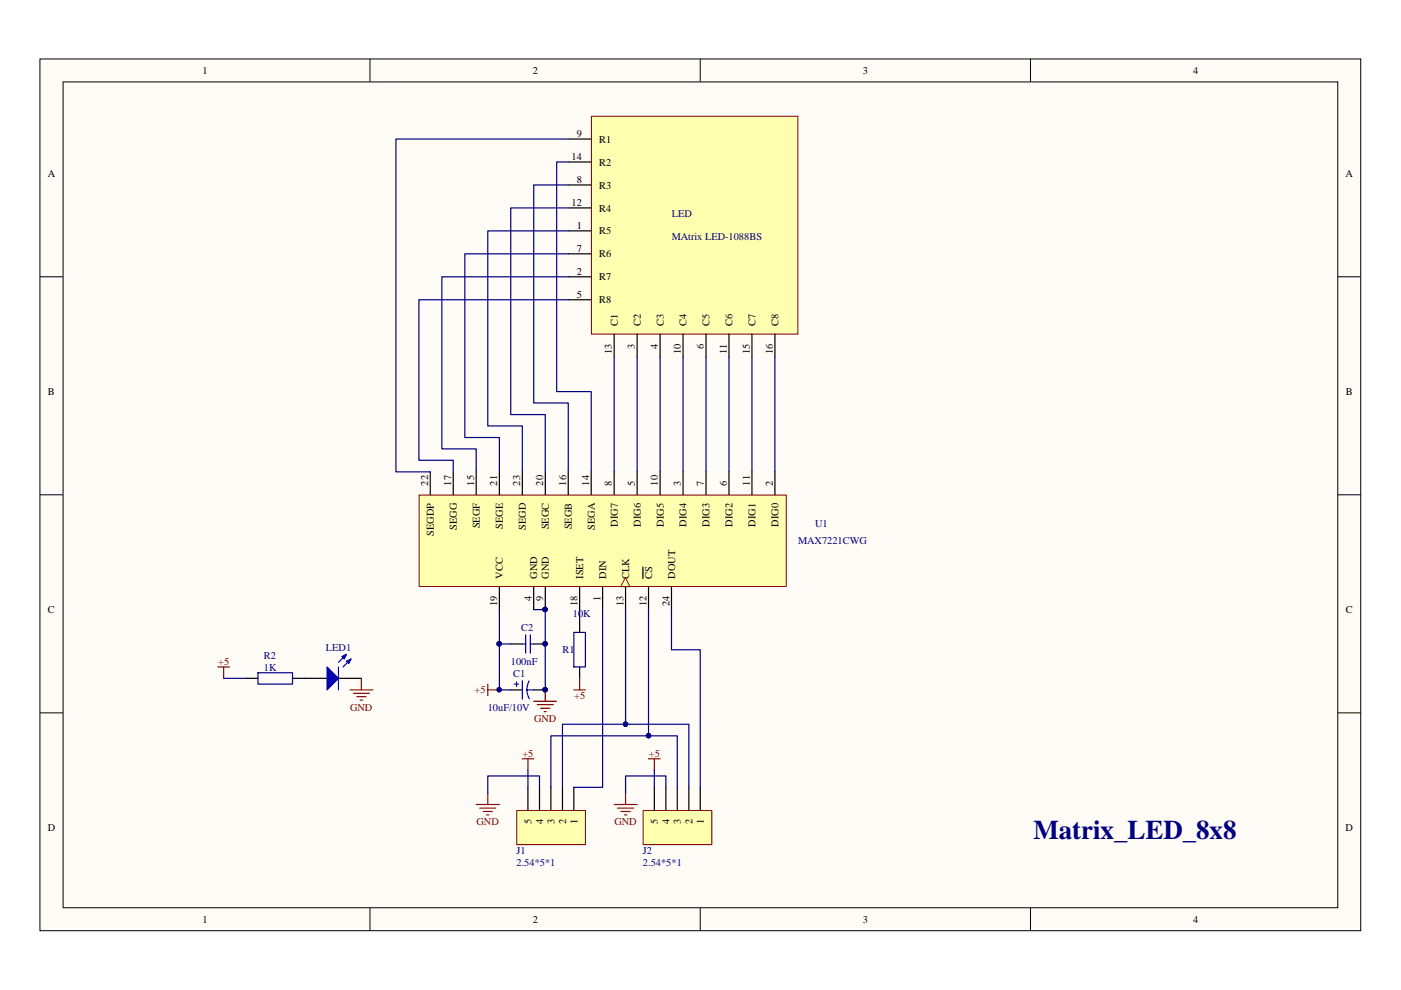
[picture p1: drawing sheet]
<svg xmlns="http://www.w3.org/2000/svg" width="297mm" height="210mm" viewBox="0 0 297 210" stroke-linecap="round" stroke-linejoin="round" font-family="sans-serif">
<path d="M8.5 12.5h280v184.8h-280z" fill="#fffcf8"/>
<path d="M8.5 12.5h280v184.8h-280z" fill="none" stroke="#000" stroke-width=".21"/>
<path d="M13.4 17.4h270.2v175.1h-270.2z" fill="#fffcf8"/>
<g fill="none" stroke="#000" stroke-width=".21">
<path d="M13.4 17.4h270.2v175.1h-270.2zM78.4 12.5v4.8M148.5 12.5v4.8M218.5 12.5v4.8M8.5 58.7h4.8M283.6 58.7h4.9M8.5 104.9h4.8M283.6 104.9h4.9M8.5 151.1h4.8M283.6 151.1h4.9M78.4 192.5v4.9M148.5 192.5v4.9"/>
<path d="M218.5 192.5v4.9"/>
</g>
<path d="M125.4 24.7h43.8v46.1h-43.8z" fill="#ffffb0"/>
<path d="M125.4 24.7h43.8v46.1h-43.8z" fill="none" stroke="#800000" stroke-width=".21"/>
<g fill="none" stroke="#000" stroke-width=".25">
<path d="M120.5 39.2h4.8M120.5 29.5h4.8M120.5 34.3h4.8M120.5 49h4.8M120.5 58.7h4.8M120.5 53.8h4.8M120.5 44.1h4.8M120.5 63.6h4.8M130.2 70.8v4.9M135.1 70.8v4.9M140 70.8v4.9M144.8 70.8v4.9"/>
<path d="M149.7 70.8v4.9M154.6 70.8v4.9M159.4 70.8v4.9M164.3 70.8v4.9"/>
</g>
<path d="M88.9 105h77.8v19.3h-77.8z" fill="#ffffb0"/>
<path d="M88.9 105h77.8v19.3h-77.8z" fill="none" stroke="#800000" stroke-width=".21"/>
<g fill="none" stroke="#000" stroke-width=".25">
<path d="M91.2 100v4.9M96.1 100v4.9M101 100v4.9M105.9 100v4.9M110.7 100v4.9M115.6 100v4.9M120.5 100v4.9M125.3 100v4.9M130.2 100v4.9M135.1 100v4.9M140 100v4.9M144.8 100v4.9"/>
<path d="M149.7 100v4.9M154.6 100v4.9M159.4 100v4.9M164.3 100v4.9M105.9 124.4v4.9M108.3 136.5h2.4M113.2 124.4v4.9M113.2 136.5h2.4M115.6 124.4v4.9M122.9 124.4v4.9M122.9 131.7v2.4M127.8 124.4v4.9"/>
<path d="M132.6 124.4v4.9M136.3 120.2v2.5M137.5 124.4v4.9M142.4 124.4v4.9M52.3 143.8h2.4M62 143.8h7.3M71.8 143.8h4.8M108.3 146.3h2.4M113.2 146.3h2.4M122.9 141.4v2.4"/>
</g>
<g fill="#000080" stroke="#000080" stroke-width=".21">
<circle cx="115.6" cy="129.2" r=".46"/>
<circle cx="115.6" cy="136.5" r=".46"/>
<circle cx="115.6" cy="146.2" r=".46"/>
<circle cx="105.8" cy="136.5" r=".46"/>
<circle cx="105.8" cy="146.2" r=".46"/>
</g>
<path d="M132.6 122.4l1 2h-2z" fill="none" stroke="#f00" stroke-width=".21"/>
<path d="M121.7 134.1h2.4v7.3h-2.4zM54.7 142.6h7.3v2.4h-7.3z" fill="none" stroke="#0c0087" stroke-width=".25"/>
<g fill="none" stroke="#000080" stroke-width=".25">
<path d="M120.5 29.5h-36.6v70.5h7.3M120.5 39.2h-7.3v46.2h7.3v14.6M120.5 34.3h-2.5v48.7h7.3v17M120.5 58.7h-26.8v36.5h7.3v4.8M120.5 53.8h-21.9v39h7.3v7.2M120.5 49h-17.1v41.3h7.3v9.7M120.5 44.1h-12.2v43.8h7.3v12.1M120.5 63.6h-31.7v34h7.3v2.4M130.2 75.7v24.3M135.1 75.7v24.3M140 75.7v24.3M144.8 75.7v24.3"/>
<path d="M149.7 75.7v24.3M154.6 75.7v24.3M159.4 75.7v24.3M164.3 75.7v24.3M105.9 136.5v9.8h2.4M105.9 129.3v7.2M105.9 136.5h2.4M113.2 129.3h2.4v17M122.9 129.3v2.4"/>
</g>
<path d="M110.7 136.5h.8M111.5 134.6v3.9M112.4 134.6v3.9M112.4 136.5h.8M109 145h1M109.5 144.6v1M110.7 144.3v3.9M111.7 146.3l.2 1.1 .3 .7M111.7 146.3h1.5M112.2 144.4l-.4 1.1-.1 .8" fill="none" stroke="#00f" stroke-width=".25"/>
<path d="M103.4 145v2.5M103.4 146.3h2.5M113.2 148.7h4.8M113.9 149.4h3.4M114.6 150.2h2M115.4 150.9h.4M115.6 146.3v2.4M121.7 146.3h2.4M122.9 143.8v2.5" fill="none" stroke="#800000" stroke-width=".25"/>
<path d="M69.3 141.4l2.5 2.4-2.5 2.5z" fill="#00f"/>
<path d="M73.4 138.7l-1.6 1.7M74.4 139.7l-1.7 1.7M69.3 141.4l2.5 2.4-2.5 2.5z" fill="none" stroke="#00f" stroke-width=".25"/>
<path d="M73.4 140.2l1-.5-.4 1z" fill="#00f"/>
<path d="M73.4 140.2l1-.5-.4 1z" fill="none" stroke="#00f" stroke-width=".25"/>
<path d="M72.5 139.2l.9-.5-.4 1z" fill="#00f"/>
<path d="M72.5 139.2l.9-.5-.4 1zM71.8 141.4v4.9" fill="none" stroke="#00f" stroke-width=".25"/>
<path d="M46.2 141.4h2.4M47.4 141.4v2.4M74.2 146.3h4.9M74.9 147h3.4M75.6 147.7h2M76.4 148.4h.5M76.6 143.8v2.5" fill="none" stroke="#800000" stroke-width=".25"/>
<path d="M47.4 143.8h4.9" fill="none" stroke="#000080" stroke-width=".25"/>
<path d="M109.6 171.9h14.5v7.2h-14.5z" fill="#ffffb0"/>
<path d="M109.6 171.8h14.5v7.3h-14.5z" fill="none" stroke="#800000" stroke-width=".21"/>
<path d="M111.9 166.9v4.9M114.4 166.9v4.9M116.8 166.9v4.9M119.3 166.9v4.9M121.7 166.9v4.9" fill="none" stroke="#000" stroke-width=".25"/>
<path d="M136.4 171.9h14.5v7.2h-14.5z" fill="#ffffb0"/>
<path d="M136.4 171.8h14.5v7.3h-14.5z" fill="none" stroke="#800000" stroke-width=".21"/>
<path d="M138.7 166.9v4.9M141.2 166.9v4.9M143.6 166.9v4.9M146 166.9v4.9M148.5 166.9v4.9" fill="none" stroke="#000" stroke-width=".25"/>
<g fill="none" stroke="#800000" stroke-width=".25">
<path d="M101 170.6h4.9M101.7 171.3h3.4M102.4 172.1h2M103.2 172.8h.5M103.4 168.2v2.4M110.7 160.9h2.5M111.9 160.9v2.4M130.2 170.6h4.9M130.9 171.3h3.5M131.7 172.1h1.9M132.4 172.8h.5M132.6 168.2v2.4"/>
<path d="M137.5 160.9h2.5M138.7 160.9v2.4"/>
</g>
<path d="M127.8 129.3v37.6h-6.1M132.6 129.3v24.3M137.5 129.3v26.7M142.4 129.3v8.5h6.1v29.1M132.6 153.6h13.4v13.3M132.6 153.6h-13.3v13.3M137.5 156h6.1v10.9M137.5 156h-20.7v10.9M111.9 163.3v3.6M114.4 166.9v-2.4h-11v3.7M138.7 163.3v3.6M141.2 166.9v-2.4h-8.6v3.7" fill="none" stroke="#000080" stroke-width=".25"/>
<g fill="#000080" stroke="#000080" stroke-width=".21">
<circle cx="132.6" cy="153.6" r=".46"/>
<circle cx="137.5" cy="156" r=".46"/>
</g>
<text font-size="5.7" fill="#000080" x="219.1" y="177.9">Matrix_LED_8x8</text>
<g font-size="2.2">
<text x="42.9" y="15.7">1</text>
<text x="112.9" y="15.7">2</text>
<text x="183" y="15.7">3</text>
<text x="252.9" y="15.7">4</text>
<text x="122.3" y="29.1">9</text>
<text x="121.2" y="33.9">14</text>
<text x="127" y="30.2">R1</text>
<text x="127" y="35.1">R2</text>
<text x="10.1" y="37.6">A</text>
<text x="122.3" y="38.8">8</text>
<text x="127" y="40">R3</text>
<text x="285.3" y="37.6">A</text>
<text x="121.2" y="43.6">12</text>
<text x="127" y="44.8">R4</text>
<text x="122.3" y="48.5">1</text>
<text x="122.3" y="53.4">7</text>
<text x="127" y="49.7">R5</text>
<text x="122.3" y="58.2">2</text>
<text x="127" y="59.5">R7</text>
<text x="127" y="54.6">R6</text>
<text x="122.3" y="63.1">5</text>
<text x="127" y="64.3">R8</text>
<text x="131" y="69.2" transform="rotate(-90 131 69.2)">C1</text>
<text x="135.8" y="69.2" transform="rotate(-90 135.8 69.2)">C2</text>
<text x="140.7" y="69.2" transform="rotate(-90 140.7 69.2)">C3</text>
<text x="145.6" y="69.2" transform="rotate(-90 145.6 69.2)">C4</text>
<text x="150.5" y="69.2" transform="rotate(-90 150.5 69.2)">C5</text>
<text x="155.3" y="69.2" transform="rotate(-90 155.3 69.2)">C6</text>
<text x="160.2" y="69.2" transform="rotate(-90 160.2 69.2)">C7</text>
<text x="165.1" y="69.2" transform="rotate(-90 165.1 69.2)">C8</text>
<text x="129.8" y="75" transform="rotate(-90 129.8 75)">13</text>
<text x="134.6" y="73.9" transform="rotate(-90 134.6 73.9)">3</text>
<text x="139.5" y="73.9" transform="rotate(-90 139.5 73.9)">4</text>
<text x="144.4" y="75" transform="rotate(-90 144.4 75)">10</text>
<text x="149.2" y="73.9" transform="rotate(-90 149.2 73.9)">6</text>
<text x="154.1" y="75" transform="rotate(-90 154.1 75)">11</text>
<text x="159" y="75" transform="rotate(-90 159 75)">15</text>
<text x="163.8" y="75" transform="rotate(-90 163.8 75)">16</text>
<text x="10.2" y="83.8">B</text>
<text x="285.3" y="83.8">B</text>
<text x="90.8" y="103" transform="rotate(-90 90.8 103)">22</text>
<text x="95.7" y="103" transform="rotate(-90 95.7 103)">17</text>
<text x="100.5" y="103" transform="rotate(-90 100.5 103)">15</text>
<text x="105.4" y="103" transform="rotate(-90 105.4 103)">21</text>
<text x="110.3" y="103" transform="rotate(-90 110.3 103)">23</text>
<text x="115.1" y="103" transform="rotate(-90 115.1 103)">20</text>
<text x="120" y="103" transform="rotate(-90 120 103)">16</text>
<text x="124.9" y="103" transform="rotate(-90 124.9 103)">14</text>
<text x="129.8" y="103" transform="rotate(-90 129.8 103)">8</text>
<text x="134.6" y="103" transform="rotate(-90 134.6 103)">5</text>
<text x="139.5" y="103" transform="rotate(-90 139.5 103)">10</text>
<text x="144.4" y="103" transform="rotate(-90 144.4 103)">3</text>
<text x="149.2" y="103" transform="rotate(-90 149.2 103)">7</text>
<text x="154.1" y="103" transform="rotate(-90 154.1 103)">6</text>
<text x="159" y="103" transform="rotate(-90 159 103)">11</text>
<text x="163.8" y="103" transform="rotate(-90 163.8 103)">2</text>
<text x="92" y="113.6" transform="rotate(-90 92 113.6)">SEGDP</text>
<text x="96.9" y="112.4" transform="rotate(-90 96.9 112.4)">SEGG</text>
<text x="101.7" y="112" transform="rotate(-90 101.7 112)">SEGF</text>
<text x="106.6" y="112.1" transform="rotate(-90 106.6 112.1)">SEGE</text>
<text x="111.5" y="112.4" transform="rotate(-90 111.5 112.4)">SEGD</text>
<text x="116.4" y="112.2" transform="rotate(-90 116.4 112.2)">SEGC</text>
<text x="121.2" y="112.2" transform="rotate(-90 121.2 112.2)">SEGB</text>
<text x="126.1" y="112.4" transform="rotate(-90 126.1 112.4)">SEGA</text>
<text x="131" y="111.6" transform="rotate(-90 131 111.6)">DIG7</text>
<text x="135.8" y="111.6" transform="rotate(-90 135.8 111.6)">DIG6</text>
<text x="140.7" y="111.6" transform="rotate(-90 140.7 111.6)">DIG5</text>
<text x="145.6" y="111.6" transform="rotate(-90 145.6 111.6)">DIG4</text>
<text x="150.5" y="111.6" transform="rotate(-90 150.5 111.6)">DIG3</text>
<text x="155.3" y="111.6" transform="rotate(-90 155.3 111.6)">DIG2</text>
<text x="160.2" y="111.6" transform="rotate(-90 160.2 111.6)">DIG1</text>
<text x="165.1" y="111.6" transform="rotate(-90 165.1 111.6)">DIG0</text>
<text x="106.6" y="122.7" transform="rotate(-90 106.6 122.7)">VCC</text>
<text x="113.9" y="122.7" transform="rotate(-90 113.9 122.7)">GND</text>
<text x="116.4" y="122.7" transform="rotate(-90 116.4 122.7)">GND</text>
<text x="123.7" y="122.7" transform="rotate(-90 123.7 122.7)">ISET</text>
<text x="128.5" y="122.7" transform="rotate(-90 128.5 122.7)">DIN</text>
<text x="133.4" y="122.7" transform="rotate(-90 133.4 122.7)">CLK</text>
<text x="138.3" y="122.7" transform="rotate(-90 138.3 122.7)">CS</text>
<text x="143.1" y="122.7" transform="rotate(-90 143.1 122.7)">DOUT</text>
<text x="10.2" y="130">C</text>
<text x="105.4" y="128.5" transform="rotate(-90 105.4 128.5)">19</text>
<text x="112.7" y="127.4" transform="rotate(-90 112.7 127.4)">4</text>
<text x="115.1" y="127.4" transform="rotate(-90 115.1 127.4)">9</text>
<text x="122.4" y="128.5" transform="rotate(-90 122.4 128.5)">18</text>
<text x="127.3" y="127.4" transform="rotate(-90 127.3 127.4)">1</text>
<text x="132.2" y="128.5" transform="rotate(-90 132.2 128.5)">13</text>
<text x="137.1" y="128.5" transform="rotate(-90 137.1 128.5)">12</text>
<text x="141.9" y="128.5" transform="rotate(-90 141.9 128.5)">24</text>
<text x="285.3" y="130">C</text>
<text x="10.1" y="176.2">D</text>
<text x="112.7" y="174.6" transform="rotate(-90 112.7 174.6)">5</text>
<text x="115.1" y="174.6" transform="rotate(-90 115.1 174.6)">4</text>
<text x="117.6" y="174.6" transform="rotate(-90 117.6 174.6)">3</text>
<text x="120" y="174.6" transform="rotate(-90 120 174.6)">2</text>
<text x="122.4" y="174.6" transform="rotate(-90 122.4 174.6)">1</text>
<text x="139.5" y="174.6" transform="rotate(-90 139.5 174.6)">5</text>
<text x="141.9" y="174.6" transform="rotate(-90 141.9 174.6)">4</text>
<text x="144.4" y="174.6" transform="rotate(-90 144.4 174.6)">3</text>
<text x="146.8" y="174.6" transform="rotate(-90 146.8 174.6)">2</text>
<text x="149.2" y="174.6" transform="rotate(-90 149.2 174.6)">1</text>
<text x="285.3" y="176.2">D</text>
<text x="42.9" y="195.7">1</text>
<text x="112.9" y="195.7">2</text>
<text x="183" y="195.7">3</text>
<text x="252.9" y="195.7">4</text>
</g>
<g font-size="2.2" fill="#000080">
<text x="142.4" y="46.1">LED</text>
<text x="142.4" y="50.9">MAtrix LED-1088BS</text>
<text x="172.8" y="111.7">U1</text>
<text x="169.2" y="115.4">MAX7221CWG</text>
<text x="121.5" y="130.7">10K</text>
<text x="110.5" y="133.9">C2</text>
<text x="56" y="139.7">R2</text>
<text x="56" y="142.2">1K</text>
<text x="69.1" y="138">LED1</text>
<text x="108.3" y="140.9">100nF</text>
<text x="108.8" y="143.6">C1</text>
<text x="119.3" y="138.5">R1</text>
<text x="103.4" y="150.7">10uF/10V</text>
<text x="109.5" y="181.1">J1</text>
<text x="109.5" y="183.5">2.54*5*1</text>
<text x="136.3" y="181.1">J2</text>
<text x="136.3" y="183.5">2.54*5*1</text>
</g>
<g font-size="2.2" fill="#800000">
<text x="46.3" y="140.9">+5</text>
<text x="100.6" y="147">+5</text>
<text x="121.8" y="148.2">+5</text>
<text x="74.3" y="150.7">GND</text>
<text x="113.2" y="153.1">GND</text>
<text x="110.8" y="160.4">+5</text>
<text x="137.6" y="160.4">+5</text>
<text x="101" y="175">GND</text>
<text x="130.3" y="175">GND</text>
</g>
</svg>
